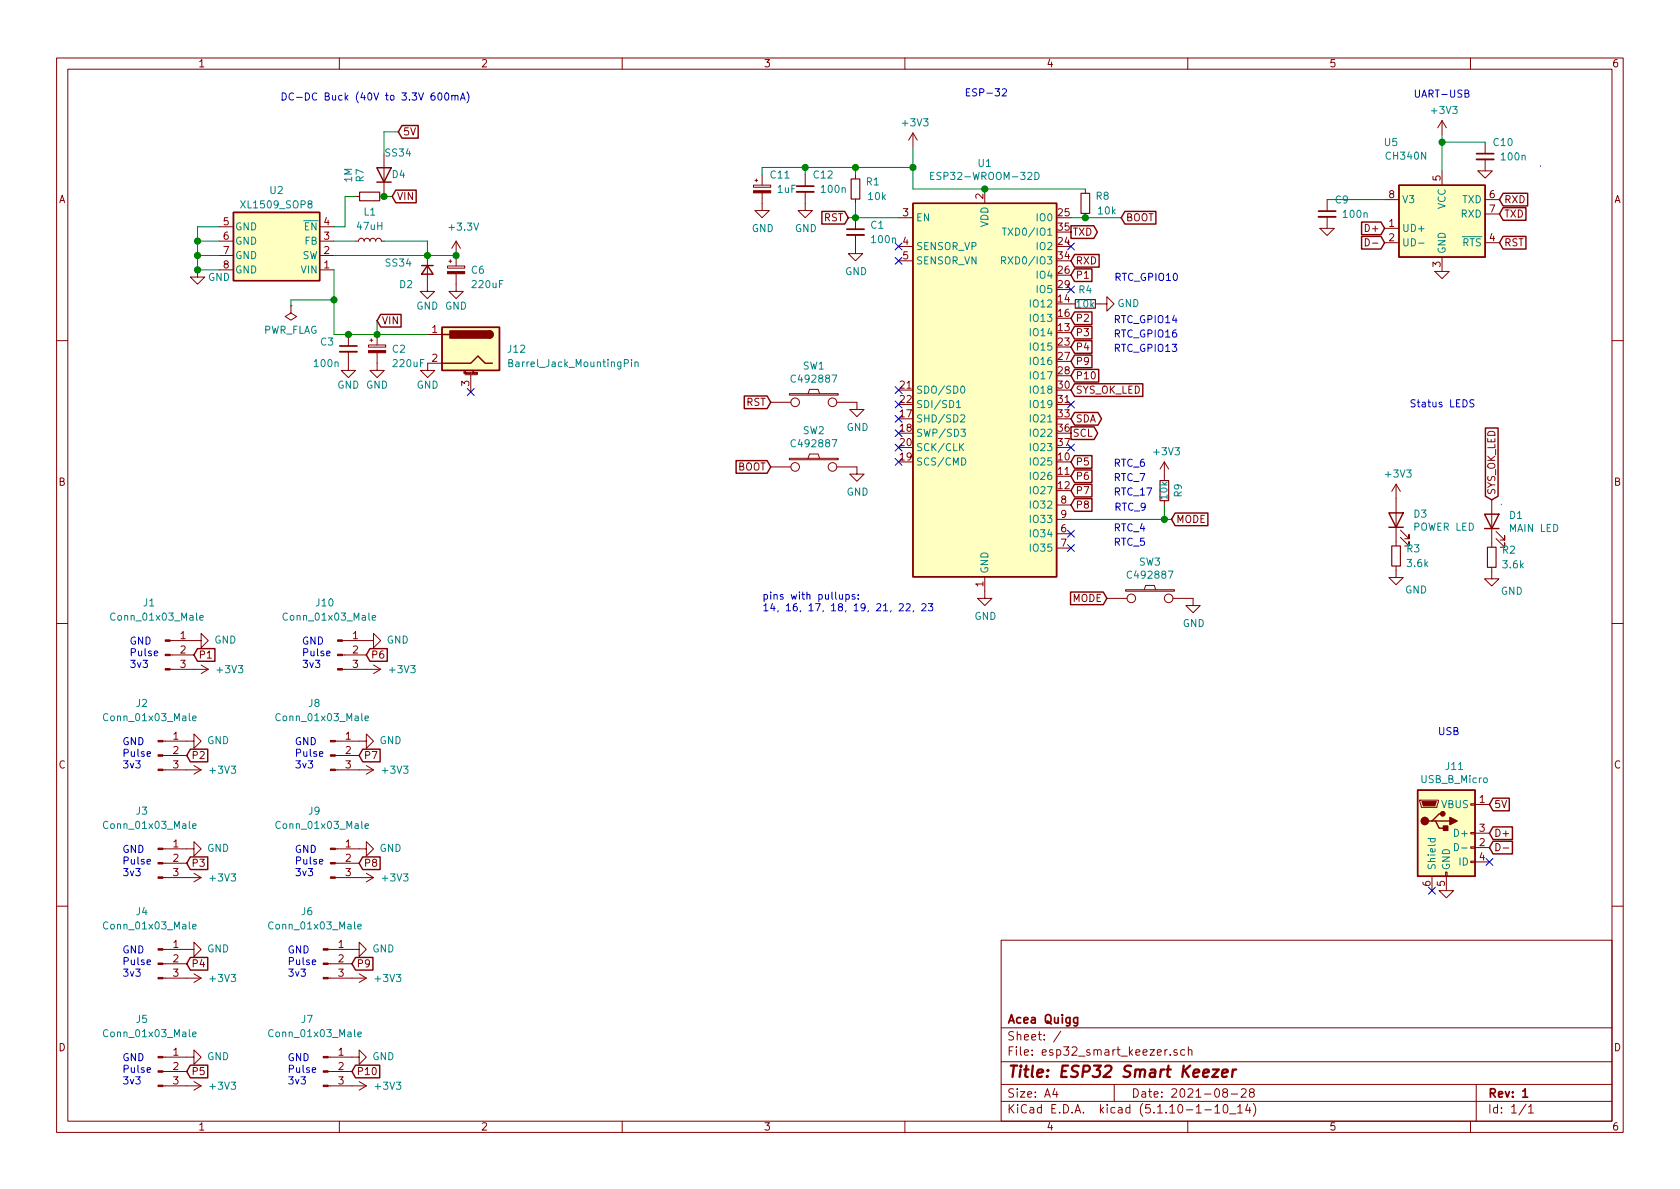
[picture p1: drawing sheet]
EESchema Schematic File Version 4
EELAYER 30 0
EELAYER END
$Descr A4 11693 8268
encoding utf-8
Sheet 1 1
Title "ESP32 Smart Keezer"
Date "2021-08-28"
Rev "1"
Comp "Acea Quigg"
Comment1 ""
Comment2 ""
Comment3 ""
Comment4 ""
$EndDescr
$Comp
L power:GND #PWR08
U 1 1
P 7655 2106
F 0 "#PWR08" H 7655 1856 50  0001 C CNN
F 1 "GND" V 7655 1906 50  0000 C CNN
F 2 "" H 7655 2106 50  0001 C CNN
F 3 "" H 7655 2106 50  0001 C CNN
	1    7655 2106
	0    -1   -1   0   
$EndComp
$Comp
L power:GND #PWR04
U 1 1
P 6855 4106
F 0 "#PWR04" H 6855 3856 50  0001 C CNN
F 1 "GND" H 6860 3933 50  0000 C CNN
F 2 "" H 6855 4106 50  0001 C CNN
F 3 "" H 6855 4106 50  0001 C CNN
	1    6855 4106
	1    0    0    -1  
$EndComp
$Comp
L power:+3V3 #PWR02
U 1 1
P 6355 1016
F 0 "#PWR02" H 6355 866 50  0001 C CNN
F 1 "+3V3" H 6370 1189 50  0000 C CNN
F 2 "" H 6355 1016 50  0001 C CNN
F 3 "" H 6355 1016 50  0001 C CNN
	1    6355 1016
	1    0    0    -1  
$EndComp
$Comp
L power:GND #PWR013
U 1 1
P 5965 3241
F 0 "#PWR013" H 5965 2991 50  0001 C CNN
F 1 "GND" H 5970 3068 50  0000 C CNN
F 2 "" H 5965 3241 50  0001 C CNN
F 3 "" H 5965 3241 50  0001 C CNN
	1    5965 3241
	1    0    0    -1  
$EndComp
Text GLabel 7455 1606 2    50   Output ~ 0
TXD
Text GLabel 7455 1806 2    50   Input ~ 0
RXD
Text GLabel 10438 1480 2    50   Input ~ 0
TXD
Text GLabel 10438 1380 2    50   Input ~ 0
RXD
$Comp
L Device:LED D1
U 1 1
P 10384 3620
F 0 "D1" V 10423 3503 50  0000 R CNN
F 1 "MAIN LED" V 10332 3503 50  0000 R CNN
F 2 "LED_SMD:LED_0603_1608Metric" H 10384 3620 50  0001 C CNN
F 3 "" H 10384 3620 50  0001 C CNN
F 4 "C2286" H 10384 3620 50  0001 C CNN "lcsc_part_number"
F 5 "https://jlcpcb.com/parts/componentSearch?secondSortUuid=ac4c3bf204dc486cb0c9c3fc16ef0c61&name=Light%20Emitting%20Diodes%20(LED)&firstSortUuid=f972da204e9147268b09e5e9b0c6292d" H 10384 3620 50  0001 C CNN "lcsc_url"
F 6 "0603" H 10384 3620 50  0001 C CNN "package"
	1    10384 3620
	0    -1   -1   0   
$EndComp
$Comp
L power:GND #PWR03
U 1 1
P 10384 3970
F 0 "#PWR03" H 10384 3720 50  0001 C CNN
F 1 "GND" H 10524 3836 50  0000 C CNN
F 2 "" H 10384 3970 50  0001 C CNN
F 3 "" H 10384 3970 50  0001 C CNN
	1    10384 3970
	1    0    0    -1  
$EndComp
Text GLabel 10384 3470 1    50   Input ~ 0
SYS_OK_LED
$Comp
L power:GND #PWR06
U 1 1
P 9718 3961
F 0 "#PWR06" H 9718 3711 50  0001 C CNN
F 1 "GND" H 9858 3827 50  0000 C CNN
F 2 "" H 9718 3961 50  0001 C CNN
F 3 "" H 9718 3961 50  0001 C CNN
	1    9718 3961
	1    0    0    -1  
$EndComp
Text Notes 9810 2836 0    50   ~ 0
Status LEDS\n
Text Notes 6713 671  0    50   ~ 0
ESP-32
Wire Notes Line
	10724 1149 10724 1145
Text GLabel 7455 2906 2    50   BiDi ~ 0
SDA
Text GLabel 7455 3006 2    50   Output ~ 0
SCL
$Comp
L power:GND #PWR012
U 1 1
P 5965 2791
F 0 "#PWR012" H 5965 2541 50  0001 C CNN
F 1 "GND" H 5970 2618 50  0000 C CNN
F 2 "" H 5965 2791 50  0001 C CNN
F 3 "" H 5965 2791 50  0001 C CNN
	1    5965 2791
	1    0    0    -1  
$EndComp
Text GLabel 5365 2791 0    50   Input ~ 0
RST
Text GLabel 7805 1506 2    50   Input ~ 0
BOOT
Text GLabel 5365 3241 0    50   Input ~ 0
BOOT
NoConn ~ 7455 1706
NoConn ~ 7455 2006
NoConn ~ 6255 2706
NoConn ~ 6255 2806
NoConn ~ 6255 2906
NoConn ~ 6255 3006
NoConn ~ 6255 3106
NoConn ~ 6255 3206
$Comp
L RF_Module:ESP32-WROOM-32D U1
U 1 1
P 6855 2706
F 0 "U1" H 6855 4287 50  0000 C CNN
F 1 "ESP32-WROOM-32D" H 6855 4196 50  0000 C CNN
F 2 "RF_Module:ESP32-WROOM-32" H 6855 1206 50  0001 C CNN
F 3 "https://www.espressif.com/sites/default/files/documentation/esp32-wroom-32d_esp32-wroom-32u_datasheet_en.pdf" H 6555 2756 50  0001 C CNN
F 4 "C473012" H 6855 2706 50  0001 C CNN "lcsc_part_number"
F 5 "https://lcsc.com/product-detail/RF-Transceiver-ICs_Espressif-Systems-ESP32-WROOM-32D_C473012.html" H 6855 2706 50  0001 C CNN "lcsc_url"
F 6 "1" H 6855 2706 50  0001 C CNN "lcsc_min_qty"
F 7 "ESP32-WROOM-32D" H 6855 2706 50  0001 C CNN "mfr_part_number"
F 8 "SMD-38" H 6855 2706 50  0001 C CNN "package"
	1    6855 2706
	1    0    0    -1  
$EndComp
Wire Wire Line
	6855 1306 6355 1306
$Comp
L Interface_USB:CH330N U5
U 1 1
P 10038 1480
F 0 "U5" H 9683 1980 50  0000 C CNN
F 1 "CH340N" H 9788 1885 50  0000 C CNN
F 2 "Package_SO:SOIC-8_3.9x4.9mm_P1.27mm" H 9888 2230 50  0001 C CNN
F 3 "" H 9938 1680 50  0001 C CNN
F 4 "C506813" H 10038 1480 50  0001 C CNN "lcsc_part_number"
F 5 "1" H 10038 1480 50  0001 C CNN "lcsc_min_qty"
F 6 "CH340N" H 10038 1480 50  0001 C CNN "mfr_part_number"
F 7 "SOP-8" H 10038 1480 50  0001 C CNN "package"
	1    10038 1480
	1    0    0    -1  
$EndComp
$Comp
L MAX17260:GND #PWR035
U 1 1
P 10038 1880
F 0 "#PWR035" H 10038 1880 30  0001 C CNN
F 1 "GND" H 10038 1810 30  0001 C CNN
F 2 "" H 10038 1880 60  0000 C CNN
F 3 "" H 10038 1880 60  0000 C CNN
	1    10038 1880
	1    0    0    -1  
$EndComp
$Comp
L MAX17260:GND #PWR033
U 1 1
P 9238 1580
F 0 "#PWR033" H 9238 1580 30  0001 C CNN
F 1 "GND" H 9238 1510 30  0001 C CNN
F 2 "" H 9238 1580 60  0000 C CNN
F 3 "" H 9238 1580 60  0000 C CNN
	1    9238 1580
	1    0    0    -1  
$EndComp
Text GLabel 9638 1580 0    50   Input ~ 0
D+
Text GLabel 9638 1680 0    50   Input ~ 0
D-
$Comp
L MAX17260:GND #PWR038
U 1 1
P 10338 1180
F 0 "#PWR038" H 10338 1180 30  0001 C CNN
F 1 "GND" H 10338 1110 30  0001 C CNN
F 2 "" H 10338 1180 60  0000 C CNN
F 3 "" H 10338 1180 60  0000 C CNN
	1    10338 1180
	1    0    0    -1  
$EndComp
Wire Wire Line
	9238 1380 9638 1380
$Comp
L power:+3V3 #PWR039
U 1 1
P 10038 930
F 0 "#PWR039" H 10038 780 50  0001 C CNN
F 1 "+3V3" H 10053 1103 50  0000 C CNN
F 2 "" H 10038 930 50  0001 C CNN
F 3 "" H 10038 930 50  0001 C CNN
	1    10038 930 
	1    0    0    -1  
$EndComp
Wire Wire Line
	10038 1180 10038 980 
$Comp
L MAX17260:GND #PWR026
U 1 1
P 10068 6191
F 0 "#PWR026" H 10068 6191 30  0001 C CNN
F 1 "GND" H 10068 6121 30  0001 C CNN
F 2 "" H 10068 6191 60  0000 C CNN
F 3 "" H 10068 6191 60  0000 C CNN
	1    10068 6191
	1    0    0    -1  
$EndComp
Text GLabel 10368 5791 2    50   Input ~ 0
D+
Text GLabel 10368 5891 2    50   Input ~ 0
D-
Text GLabel 10368 5591 2    50   Input ~ 0
5V
NoConn ~ 10368 5991
NoConn ~ 9968 6191
$Comp
L Connector:USB_B_Micro J11
U 1 1
P 10068 5791
F 0 "J11" H 10125 6258 50  0000 C CNN
F 1 "USB_B_Micro" H 10125 6167 50  0000 C CNN
F 2 "Acea:USB_Micro_SHOU-HAN-MicroXNJ_C404969_Horizontal" H 10218 5741 50  0001 C CNN
F 3 "" H 10218 5741 50  0001 C CNN
F 4 "C404969" H 10068 5791 50  0001 C CNN "lcsc_part_number"
F 5 "https://lcsc.com/product-detail/USB-Connectors_SHOU-HAN-MicroXNJ_C404969.html/?href=jlc-SMT" H 10068 5791 50  0001 C CNN "lcsc_url"
F 6 "micro_usb" H 10068 5791 50  0001 C CNN "package"
	1    10068 5791
	1    0    0    -1  
$EndComp
Text Notes 10007 5118 0    50   ~ 0
USB
Text Notes 9838 680  0    50   ~ 0
UART-USB
NoConn ~ 6255 1706
NoConn ~ 6255 1806
NoConn ~ 7455 2806
NoConn ~ 7455 3106
Text GLabel 7455 3406 2    50   Input ~ 0
P7
Text GLabel 7455 2306 2    50   Input ~ 0
P3
Text GLabel 7455 3206 2    50   Input ~ 0
P5
Text GLabel 7455 3506 2    50   Input ~ 0
P8
Text GLabel 7455 3306 2    50   Input ~ 0
P6
Text GLabel 2773 908  2    50   Input ~ 0
5V
$Comp
L MAX17260:TACT-SWITCH SW1
U 1 1
P 5665 2791
F 0 "SW1" H 5665 3046 50  0000 C CNN
F 1 "C492887" H 5665 2955 50  0000 C CNN
F 2 "Acea:TS4550TP" H 5665 3068 60  0001 C CNN
F 3 "" H 5665 2962 60  0001 C CNN
F 4 "C492887" H 5665 2791 50  0001 C CNN "lcsc_part_number"
F 5 "TS-1091S-A5B3-C1D2" H 5665 2791 50  0001 C CNN "mfr_part_number"
F 6 "4.5mm,4.5mm SMD" H 5665 2791 50  0001 C CNN "package"
	1    5665 2791
	1    0    0    -1  
$EndComp
$Comp
L power:GND #PWR0101
U 1 1
P 8305 4156
F 0 "#PWR0101" H 8305 3906 50  0001 C CNN
F 1 "GND" H 8310 3983 50  0000 C CNN
F 2 "" H 8305 4156 50  0001 C CNN
F 3 "" H 8305 4156 50  0001 C CNN
	1    8305 4156
	1    0    0    -1  
$EndComp
Text GLabel 7705 4156 0    50   Input ~ 0
MODE
Text GLabel 8155 3606 2    50   Input ~ 0
MODE
Wire Wire Line
	5605 1156 5605 1206
$Comp
L power:GND #PWR037
U 1 1
P 5605 1406
F 0 "#PWR037" H 5605 1156 50  0001 C CNN
F 1 "GND" H 5610 1233 50  0000 C CNN
F 2 "" H 5605 1406 50  0001 C CNN
F 3 "" H 5605 1406 50  0001 C CNN
	1    5605 1406
	1    0    0    -1  
$EndComp
Wire Wire Line
	5305 1156 5305 1206
$Comp
L power:GND #PWR036
U 1 1
P 5305 1406
F 0 "#PWR036" H 5305 1156 50  0001 C CNN
F 1 "GND" H 5310 1233 50  0000 C CNN
F 2 "" H 5305 1406 50  0001 C CNN
F 3 "" H 5305 1406 50  0001 C CNN
	1    5305 1406
	1    0    0    -1  
$EndComp
Wire Wire Line
	6855 1306 7555 1306
Connection ~ 6855 1306
Wire Wire Line
	8155 3606 8105 3606
Wire Wire Line
	8105 3606 8105 3506
$Comp
L power:+3V3 #PWR042
U 1 1
P 8105 3306
F 0 "#PWR042" H 8105 3156 50  0001 C CNN
F 1 "+3V3" H 8120 3479 50  0000 C CNN
F 2 "" H 8105 3306 50  0001 C CNN
F 3 "" H 8105 3306 50  0001 C CNN
	1    8105 3306
	1    0    0    -1  
$EndComp
Wire Wire Line
	8105 3606 7455 3606
Connection ~ 8105 3606
Wire Notes Line
	10452 3501 10450 3501
Text Notes 5305 4256 0    50   ~ 0
pins with pullups:\n14, 16, 17, 18, 19, 21, 22, 23
Text Notes 7755 1956 0    50   ~ 0
RTC_GPIO10
Text Notes 7750 2350 0    50   ~ 0
RTC_GPIO16
Text Notes 7750 3250 0    50   ~ 0
RTC_6
Text Notes 7755 3556 0    50   ~ 0
RTC_9
Text GLabel 7455 2406 2    50   Input ~ 0
P4
Text Notes 7750 2450 0    50   ~ 0
RTC_GPIO13
Text GLabel 7455 2206 2    50   Input ~ 0
P2
Text GLabel 7455 1906 2    50   Input ~ 0
P1
Text Notes 7750 3350 0    50   ~ 0
RTC_7
Text Notes 7750 3450 0    50   ~ 0
RTC_17
Wire Wire Line
	6355 1306 6355 1156
Wire Wire Line
	6355 1156 5955 1156
Text GLabel 5905 1506 0    50   Input ~ 0
RST
Wire Wire Line
	5955 1156 5955 1206
Connection ~ 5955 1506
Wire Wire Line
	5955 1506 5955 1406
$Comp
L power:GND #PWR01
U 1 1
P 5955 1706
F 0 "#PWR01" H 5955 1456 50  0001 C CNN
F 1 "GND" H 5960 1533 50  0000 C CNN
F 2 "" H 5955 1706 50  0001 C CNN
F 3 "" H 5955 1706 50  0001 C CNN
	1    5955 1706
	1    0    0    -1  
$EndComp
Wire Wire Line
	5955 1156 5605 1156
Connection ~ 5955 1156
Wire Wire Line
	5605 1156 5305 1156
Connection ~ 5605 1156
Connection ~ 6355 1156
Wire Wire Line
	5955 1506 6255 1506
Wire Wire Line
	5955 1506 5905 1506
Wire Wire Line
	10338 980  10038 980 
Connection ~ 10038 980 
Wire Wire Line
	10038 980  10038 930 
$Comp
L Device:LED D3
U 1 1
P 9718 3611
F 0 "D3" V 9757 3494 50  0000 R CNN
F 1 "POWER LED" V 9666 3494 50  0000 R CNN
F 2 "LED_SMD:LED_0603_1608Metric" H 9718 3611 50  0001 C CNN
F 3 "" H 9718 3611 50  0001 C CNN
F 4 "C2286" H 9718 3611 50  0001 C CNN "lcsc_part_number"
F 5 "https://jlcpcb.com/parts/componentSearch?secondSortUuid=ac4c3bf204dc486cb0c9c3fc16ef0c61&name=Light%20Emitting%20Diodes%20(LED)&firstSortUuid=f972da204e9147268b09e5e9b0c6292d" H 9718 3611 50  0001 C CNN "lcsc_url"
F 6 "0603" H 9718 3611 50  0001 C CNN "package"
	1    9718 3611
	0    -1   -1   0   
$EndComp
$Comp
L Device:R_Small R2
U 1 1
P 10384 3870
F 0 "R2" H 10504 3922 50  0000 C CNN
F 1 "3.6k" H 10534 3820 50  0000 C CNN
F 2 "Resistor_SMD:R_0603_1608Metric" H 10384 3870 50  0001 C CNN
F 3 "" H 10384 3870 50  0001 C CNN
F 4 "C22980" H 10384 3870 50  0001 C CNN "lcsc_part_number"
F 5 "https://lcsc.com/product-detail/Chip-Resistor-Surface-Mount_Uniroyal-Elec-0603WAF3601T5E_C22980.html/?href=jlc-SMT" H 10384 3870 50  0001 C CNN "lcsc_url"
F 6 "0603" H 10384 3870 50  0001 C CNN "package"
	1    10384 3870
	1    0    0    -1  
$EndComp
$Comp
L Device:R_Small R3
U 1 1
P 9718 3861
F 0 "R3" H 9838 3913 50  0000 C CNN
F 1 "3.6k" H 9868 3811 50  0000 C CNN
F 2 "Resistor_SMD:R_0603_1608Metric" H 9718 3861 50  0001 C CNN
F 3 "" H 9718 3861 50  0001 C CNN
F 4 "C22980" H 9718 3861 50  0001 C CNN "lcsc_part_number"
F 5 "https://lcsc.com/product-detail/Chip-Resistor-Surface-Mount_Uniroyal-Elec-0603WAF3601T5E_C22980.html/?href=jlc-SMT" H 9718 3861 50  0001 C CNN "lcsc_url"
F 6 "0603" H 9718 3861 50  0001 C CNN "package"
	1    9718 3861
	1    0    0    -1  
$EndComp
$Comp
L Device:CP_Small C11
U 1 1
P 5305 1306
F 0 "C11" H 5355 1406 50  0000 L CNN
F 1 "1uF" H 5405 1306 50  0000 L CNN
F 2 "Capacitor_Tantalum_SMD:CP_EIA-3528-21_Kemet-B" H 5305 1306 50  0001 C CNN
F 3 "https://datasheet.lcsc.com/szlcsc/Honor-Elec-RVT1V220M0505_C23289.pdf" H 5305 1306 50  0001 C CNN
F 4 "C169224" H 5305 1306 50  0001 C CNN "lcsc_part_number"
F 5 "CASE-B_3528" H 5305 1306 50  0001 C CNN "package"
	1    5305 1306
	1    0    0    -1  
$EndComp
$Comp
L Device:C_Small C12
U 1 1
P 5605 1306
F 0 "C12" H 5655 1406 50  0000 L CNN
F 1 "100n" H 5705 1306 50  0000 L CNN
F 2 "Capacitor_SMD:C_0603_1608Metric" H 5605 1306 50  0001 C CNN
F 3 "" H 5605 1306 50  0001 C CNN
F 4 "C14663" H 5605 1306 50  0001 C CNN "lcsc_part_number"
F 5 "https://lcsc.com/product-detail/Multilayer-Ceramic-Capacitors-MLCC-SMD-SMT_100nF-104-10-50V_C14663.html/?href=jlc-SMT" H 5605 1306 50  0001 C CNN "lcsc_url"
F 6 "0603" H 5605 1306 50  0001 C CNN "package"
	1    5605 1306
	1    0    0    -1  
$EndComp
$Comp
L Device:R_Small R1
U 1 1
P 5955 1306
F 0 "R1" H 6075 1358 50  0000 C CNN
F 1 "10k" H 6105 1256 50  0000 C CNN
F 2 "Resistor_SMD:R_0603_1608Metric" H 5955 1306 50  0001 C CNN
F 3 "" H 5955 1306 50  0001 C CNN
F 4 "C25804" H 5955 1306 50  0001 C CNN "lcsc_part_number"
F 5 "0603" H 5955 1306 50  0001 C CNN "package"
	1    5955 1306
	1    0    0    -1  
$EndComp
$Comp
L Device:C_Small C1
U 1 1
P 5955 1606
F 0 "C1" H 6055 1656 50  0000 L CNN
F 1 "100n" H 6055 1556 50  0000 L CNN
F 2 "Capacitor_SMD:C_0603_1608Metric" H 5955 1606 50  0001 C CNN
F 3 "" H 5955 1606 50  0001 C CNN
F 4 "C14663" H 5955 1606 50  0001 C CNN "lcsc_part_number"
F 5 "https://lcsc.com/product-detail/Multilayer-Ceramic-Capacitors-MLCC-SMD-SMT_100nF-104-10-50V_C14663.html/?href=jlc-SMT" H 5955 1606 50  0001 C CNN "lcsc_url"
F 6 "0603" H 5955 1606 50  0001 C CNN "package"
	1    5955 1606
	1    0    0    -1  
$EndComp
$Comp
L Device:R_Small R8
U 1 1
P 7555 1406
F 0 "R8" H 7675 1458 50  0000 C CNN
F 1 "10k" H 7705 1356 50  0000 C CNN
F 2 "Resistor_SMD:R_0603_1608Metric" H 7555 1406 50  0001 C CNN
F 3 "" H 7555 1406 50  0001 C CNN
F 4 "C25804" H 7555 1406 50  0001 C CNN "lcsc_part_number"
F 5 "0603" H 7555 1406 50  0001 C CNN "package"
	1    7555 1406
	1    0    0    -1  
$EndComp
Wire Wire Line
	7455 1506 7555 1506
Connection ~ 7555 1506
Wire Wire Line
	7555 1506 7805 1506
$Comp
L Device:R_Small R4
U 1 1
P 7555 2106
F 0 "R4" V 7455 2106 50  0000 C CNN
F 1 "10k" V 7555 2106 50  0000 C CNN
F 2 "Resistor_SMD:R_0603_1608Metric" H 7555 2106 50  0001 C CNN
F 3 "" H 7555 2106 50  0001 C CNN
F 4 "C25804" H 7555 2106 50  0001 C CNN "lcsc_part_number"
F 5 "0603" H 7555 2106 50  0001 C CNN "package"
	1    7555 2106
	0    1    1    0   
$EndComp
$Comp
L Device:R_Small R9
U 1 1
P 8105 3406
F 0 "R9" V 8005 3406 50  0000 C CNN
F 1 "10k" V 8105 3406 50  0000 C CNN
F 2 "Resistor_SMD:R_0603_1608Metric" H 8105 3406 50  0001 C CNN
F 3 "" H 8105 3406 50  0001 C CNN
F 4 "C25804" H 8105 3406 50  0001 C CNN "lcsc_part_number"
F 5 "0603" H 8105 3406 50  0001 C CNN "package"
	1    8105 3406
	-1   0    0    1   
$EndComp
$Comp
L Device:C_Small C10
U 1 1
P 10338 1080
F 0 "C10" H 10388 1180 50  0000 L CNN
F 1 "100n" H 10438 1080 50  0000 L CNN
F 2 "Capacitor_SMD:C_0603_1608Metric" H 10338 1080 50  0001 C CNN
F 3 "" H 10338 1080 50  0001 C CNN
F 4 "C14663" H 10338 1080 50  0001 C CNN "lcsc_part_number"
F 5 "https://lcsc.com/product-detail/Multilayer-Ceramic-Capacitors-MLCC-SMD-SMT_100nF-104-10-50V_C14663.html/?href=jlc-SMT" H 10338 1080 50  0001 C CNN "lcsc_url"
F 6 "0603" H 10338 1080 50  0001 C CNN "package"
	1    10338 1080
	1    0    0    -1  
$EndComp
$Comp
L Device:C_Small C9
U 1 1
P 9238 1480
F 0 "C9" H 9288 1580 50  0000 L CNN
F 1 "100n" H 9338 1480 50  0000 L CNN
F 2 "Capacitor_SMD:C_0603_1608Metric" H 9238 1480 50  0001 C CNN
F 3 "" H 9238 1480 50  0001 C CNN
F 4 "C14663" H 9238 1480 50  0001 C CNN "lcsc_part_number"
F 5 "https://lcsc.com/product-detail/Multilayer-Ceramic-Capacitors-MLCC-SMD-SMT_100nF-104-10-50V_C14663.html/?href=jlc-SMT" H 9238 1480 50  0001 C CNN "lcsc_url"
F 6 "0603" H 9238 1480 50  0001 C CNN "package"
	1    9238 1480
	1    0    0    -1  
$EndComp
$Comp
L MAX17260:TACT-SWITCH SW2
U 1 1
P 5665 3241
F 0 "SW2" H 5665 3496 50  0000 C CNN
F 1 "C492887" H 5665 3405 50  0000 C CNN
F 2 "Acea:TS4550TP" H 5665 3518 60  0001 C CNN
F 3 "" H 5665 3412 60  0001 C CNN
F 4 "C492887" H 5665 3241 50  0001 C CNN "lcsc_part_number"
F 5 "TS-1091S-A5B3-C1D2" H 5665 3241 50  0001 C CNN "mfr_part_number"
F 6 "4.5mm,4.5mm SMD" H 5665 3241 50  0001 C CNN "package"
	1    5665 3241
	1    0    0    -1  
$EndComp
$Comp
L MAX17260:TACT-SWITCH SW3
U 1 1
P 8005 4156
F 0 "SW3" H 8005 4411 50  0000 C CNN
F 1 "C492887" H 8005 4320 50  0000 C CNN
F 2 "Acea:TS4550TP" H 8005 4433 60  0001 C CNN
F 3 "" H 8005 4327 60  0001 C CNN
F 4 "C492887" H 8005 4156 50  0001 C CNN "lcsc_part_number"
F 5 "TS-1091S-A5B3-C1D2" H 8005 4156 50  0001 C CNN "mfr_part_number"
F 6 "4.5mm,4.5mm SMD" H 8005 4156 50  0001 C CNN "package"
	1    8005 4156
	1    0    0    -1  
$EndComp
Wire Wire Line
	6355 1156 6355 1016
$Comp
L Connector:Conn_01x03_Male J1
U 1 1
P 1150 4550
F 0 "J1" H 992 4915 50  0000 L CNN
F 1 "Conn_01x03_Male" H 758 4816 50  0000 L CNN
F 2 "Connector_PinHeader_2.54mm:PinHeader_1x03_P2.54mm_Vertical_SMD_Pin1Left" H 1150 4550 50  0001 C CNN
F 3 "https://datasheet.lcsc.com/szlcsc/2009091935_XKB-Connectivity-X6511WVS-03H-C60D48-R1_C780061.pdf" H 1150 4550 50  0001 C CNN
F 4 "C780061" H 1150 4550 50  0001 C CNN "lcsc_part_number"
F 5 "https://lcsc.com/product-detail/Pin-Header-Female-Header_XKB-Connectivity-X6511WVS-03H-C60D48-R1_C780061.html" H 1150 4550 50  0001 C CNN "lcsc_url"
F 6 "5" H 1150 4550 50  0001 C CNN "lcsc_min_qty"
F 7 "X6511WVS-03H-C60D48-R1" H 1150 4550 50  0001 C CNN "mfr_part_number"
F 8 "SMD,P=2.5mm" H 1150 4550 50  0001 C CNN "package"
	1    1150 4550
	1    0    0    -1  
$EndComp
Text Notes 900  4650 0    50   ~ 0
GND\nPulse\n3v3
$Comp
L power:GND #PWR09
U 1 1
P 1350 4450
F 0 "#PWR09" H 1350 4200 50  0001 C CNN
F 1 "GND" V 1351 4231 50  0000 C CNN
F 2 "" H 1350 4450 50  0001 C CNN
F 3 "" H 1350 4450 50  0001 C CNN
	1    1350 4450
	0    -1   -1   0   
$EndComp
$Comp
L power:+3V3 #PWR014
U 1 1
P 1350 4650
F 0 "#PWR014" H 1350 4500 50  0001 C CNN
F 1 "+3V3" V 1350 4900 50  0000 C CNN
F 2 "" H 1350 4650 50  0001 C CNN
F 3 "" H 1350 4650 50  0001 C CNN
	1    1350 4650
	0    1    1    0   
$EndComp
Text GLabel 1350 4550 2    50   Input ~ 0
P1
$Comp
L power:+3V3 #PWR040
U 1 1
P 9718 3461
F 0 "#PWR040" H 9718 3311 50  0001 C CNN
F 1 "+3V3" H 9733 3634 50  0000 C CNN
F 2 "" H 9718 3461 50  0001 C CNN
F 3 "" H 9718 3461 50  0001 C CNN
	1    9718 3461
	1    0    0    -1  
$EndComp
$Comp
L Connector:Conn_01x03_Male J4
U 1 1
P 1100 6700
F 0 "J4" H 942 7065 50  0000 L CNN
F 1 "Conn_01x03_Male" H 708 6966 50  0000 L CNN
F 2 "Connector_PinHeader_2.54mm:PinHeader_1x03_P2.54mm_Vertical_SMD_Pin1Left" H 1100 6700 50  0001 C CNN
F 3 "https://datasheet.lcsc.com/szlcsc/2009091935_XKB-Connectivity-X6511WVS-03H-C60D48-R1_C780061.pdf" H 1100 6700 50  0001 C CNN
F 4 "C780061" H 1100 6700 50  0001 C CNN "lcsc_part_number"
F 5 "https://lcsc.com/product-detail/Pin-Header-Female-Header_XKB-Connectivity-X6511WVS-03H-C60D48-R1_C780061.html" H 1100 6700 50  0001 C CNN "lcsc_url"
F 6 "5" H 1100 6700 50  0001 C CNN "lcsc_min_qty"
F 7 "X6511WVS-03H-C60D48-R1" H 1100 6700 50  0001 C CNN "mfr_part_number"
F 8 "SMD,P=2.5mm" H 1100 6700 50  0001 C CNN "package"
	1    1100 6700
	1    0    0    -1  
$EndComp
Text Notes 850  6800 0    50   ~ 0
GND\nPulse\n3v3
$Comp
L power:GND #PWR019
U 1 1
P 1300 6600
F 0 "#PWR019" H 1300 6350 50  0001 C CNN
F 1 "GND" V 1301 6381 50  0000 C CNN
F 2 "" H 1300 6600 50  0001 C CNN
F 3 "" H 1300 6600 50  0001 C CNN
	1    1300 6600
	0    -1   -1   0   
$EndComp
$Comp
L power:+3V3 #PWR020
U 1 1
P 1300 6800
F 0 "#PWR020" H 1300 6650 50  0001 C CNN
F 1 "+3V3" V 1300 7050 50  0000 C CNN
F 2 "" H 1300 6800 50  0001 C CNN
F 3 "" H 1300 6800 50  0001 C CNN
	1    1300 6800
	0    1    1    0   
$EndComp
Text GLabel 1300 6700 2    50   Input ~ 0
P4
$Comp
L Connector:Conn_01x03_Male J5
U 1 1
P 1100 7450
F 0 "J5" H 942 7815 50  0000 L CNN
F 1 "Conn_01x03_Male" H 708 7716 50  0000 L CNN
F 2 "Connector_PinHeader_2.54mm:PinHeader_1x03_P2.54mm_Vertical_SMD_Pin1Left" H 1100 7450 50  0001 C CNN
F 3 "https://datasheet.lcsc.com/szlcsc/2009091935_XKB-Connectivity-X6511WVS-03H-C60D48-R1_C780061.pdf" H 1100 7450 50  0001 C CNN
F 4 "C780061" H 1100 7450 50  0001 C CNN "lcsc_part_number"
F 5 "https://lcsc.com/product-detail/Pin-Header-Female-Header_XKB-Connectivity-X6511WVS-03H-C60D48-R1_C780061.html" H 1100 7450 50  0001 C CNN "lcsc_url"
F 6 "5" H 1100 7450 50  0001 C CNN "lcsc_min_qty"
F 7 "X6511WVS-03H-C60D48-R1" H 1100 7450 50  0001 C CNN "mfr_part_number"
F 8 "SMD,P=2.5mm" H 1100 7450 50  0001 C CNN "package"
	1    1100 7450
	1    0    0    -1  
$EndComp
Text Notes 850  7550 0    50   ~ 0
GND\nPulse\n3v3
$Comp
L power:GND #PWR021
U 1 1
P 1300 7350
F 0 "#PWR021" H 1300 7100 50  0001 C CNN
F 1 "GND" V 1301 7131 50  0000 C CNN
F 2 "" H 1300 7350 50  0001 C CNN
F 3 "" H 1300 7350 50  0001 C CNN
	1    1300 7350
	0    -1   -1   0   
$EndComp
$Comp
L power:+3V3 #PWR022
U 1 1
P 1300 7550
F 0 "#PWR022" H 1300 7400 50  0001 C CNN
F 1 "+3V3" V 1300 7800 50  0000 C CNN
F 2 "" H 1300 7550 50  0001 C CNN
F 3 "" H 1300 7550 50  0001 C CNN
	1    1300 7550
	0    1    1    0   
$EndComp
Text GLabel 1300 7450 2    50   Input ~ 0
P5
$Comp
L Connector:Conn_01x03_Male J2
U 1 1
P 1100 5250
F 0 "J2" H 942 5615 50  0000 L CNN
F 1 "Conn_01x03_Male" H 708 5516 50  0000 L CNN
F 2 "Connector_PinHeader_2.54mm:PinHeader_1x03_P2.54mm_Vertical_SMD_Pin1Left" H 1100 5250 50  0001 C CNN
F 3 "https://datasheet.lcsc.com/szlcsc/2009091935_XKB-Connectivity-X6511WVS-03H-C60D48-R1_C780061.pdf" H 1100 5250 50  0001 C CNN
F 4 "C780061" H 1100 5250 50  0001 C CNN "lcsc_part_number"
F 5 "https://lcsc.com/product-detail/Pin-Header-Female-Header_XKB-Connectivity-X6511WVS-03H-C60D48-R1_C780061.html" H 1100 5250 50  0001 C CNN "lcsc_url"
F 6 "5" H 1100 5250 50  0001 C CNN "lcsc_min_qty"
F 7 "X6511WVS-03H-C60D48-R1" H 1100 5250 50  0001 C CNN "mfr_part_number"
F 8 "SMD,P=2.5mm" H 1100 5250 50  0001 C CNN "package"
	1    1100 5250
	1    0    0    -1  
$EndComp
Text Notes 850  5350 0    50   ~ 0
GND\nPulse\n3v3
$Comp
L power:GND #PWR015
U 1 1
P 1300 5150
F 0 "#PWR015" H 1300 4900 50  0001 C CNN
F 1 "GND" V 1301 4931 50  0000 C CNN
F 2 "" H 1300 5150 50  0001 C CNN
F 3 "" H 1300 5150 50  0001 C CNN
	1    1300 5150
	0    -1   -1   0   
$EndComp
$Comp
L power:+3V3 #PWR016
U 1 1
P 1300 5350
F 0 "#PWR016" H 1300 5200 50  0001 C CNN
F 1 "+3V3" V 1300 5600 50  0000 C CNN
F 2 "" H 1300 5350 50  0001 C CNN
F 3 "" H 1300 5350 50  0001 C CNN
	1    1300 5350
	0    1    1    0   
$EndComp
Text GLabel 1300 5250 2    50   Input ~ 0
P2
$Comp
L Connector:Conn_01x03_Male J3
U 1 1
P 1100 6000
F 0 "J3" H 942 6365 50  0000 L CNN
F 1 "Conn_01x03_Male" H 708 6266 50  0000 L CNN
F 2 "Connector_PinHeader_2.54mm:PinHeader_1x03_P2.54mm_Vertical_SMD_Pin1Left" H 1100 6000 50  0001 C CNN
F 3 "https://datasheet.lcsc.com/szlcsc/2009091935_XKB-Connectivity-X6511WVS-03H-C60D48-R1_C780061.pdf" H 1100 6000 50  0001 C CNN
F 4 "C780061" H 1100 6000 50  0001 C CNN "lcsc_part_number"
F 5 "https://lcsc.com/product-detail/Pin-Header-Female-Header_XKB-Connectivity-X6511WVS-03H-C60D48-R1_C780061.html" H 1100 6000 50  0001 C CNN "lcsc_url"
F 6 "5" H 1100 6000 50  0001 C CNN "lcsc_min_qty"
F 7 "X6511WVS-03H-C60D48-R1" H 1100 6000 50  0001 C CNN "mfr_part_number"
F 8 "SMD,P=2.5mm" H 1100 6000 50  0001 C CNN "package"
	1    1100 6000
	1    0    0    -1  
$EndComp
Text Notes 850  6100 0    50   ~ 0
GND\nPulse\n3v3
$Comp
L power:GND #PWR017
U 1 1
P 1300 5900
F 0 "#PWR017" H 1300 5650 50  0001 C CNN
F 1 "GND" V 1301 5681 50  0000 C CNN
F 2 "" H 1300 5900 50  0001 C CNN
F 3 "" H 1300 5900 50  0001 C CNN
	1    1300 5900
	0    -1   -1   0   
$EndComp
$Comp
L power:+3V3 #PWR018
U 1 1
P 1300 6100
F 0 "#PWR018" H 1300 5950 50  0001 C CNN
F 1 "+3V3" V 1300 6350 50  0000 C CNN
F 2 "" H 1300 6100 50  0001 C CNN
F 3 "" H 1300 6100 50  0001 C CNN
	1    1300 6100
	0    1    1    0   
$EndComp
Text GLabel 1300 6000 2    50   Input ~ 0
P3
$Comp
L Connector:Conn_01x03_Male J10
U 1 1
P 2350 4550
F 0 "J10" H 2192 4915 50  0000 L CNN
F 1 "Conn_01x03_Male" H 1958 4816 50  0000 L CNN
F 2 "Connector_PinHeader_2.54mm:PinHeader_1x03_P2.54mm_Vertical_SMD_Pin1Left" H 2350 4550 50  0001 C CNN
F 3 "https://datasheet.lcsc.com/szlcsc/2009091935_XKB-Connectivity-X6511WVS-03H-C60D48-R1_C780061.pdf" H 2350 4550 50  0001 C CNN
F 4 "C780061" H 2350 4550 50  0001 C CNN "lcsc_part_number"
F 5 "https://lcsc.com/product-detail/Pin-Header-Female-Header_XKB-Connectivity-X6511WVS-03H-C60D48-R1_C780061.html" H 2350 4550 50  0001 C CNN "lcsc_url"
F 6 "5" H 2350 4550 50  0001 C CNN "lcsc_min_qty"
F 7 "X6511WVS-03H-C60D48-R1" H 2350 4550 50  0001 C CNN "mfr_part_number"
F 8 "SMD,P=2.5mm" H 2350 4550 50  0001 C CNN "package"
	1    2350 4550
	1    0    0    -1  
$EndComp
Text Notes 2100 4650 0    50   ~ 0
GND\nPulse\n3v3
$Comp
L power:GND #PWR032
U 1 1
P 2550 4450
F 0 "#PWR032" H 2550 4200 50  0001 C CNN
F 1 "GND" V 2551 4231 50  0000 C CNN
F 2 "" H 2550 4450 50  0001 C CNN
F 3 "" H 2550 4450 50  0001 C CNN
	1    2550 4450
	0    -1   -1   0   
$EndComp
$Comp
L power:+3V3 #PWR034
U 1 1
P 2550 4650
F 0 "#PWR034" H 2550 4500 50  0001 C CNN
F 1 "+3V3" V 2550 4900 50  0000 C CNN
F 2 "" H 2550 4650 50  0001 C CNN
F 3 "" H 2550 4650 50  0001 C CNN
	1    2550 4650
	0    1    1    0   
$EndComp
Text GLabel 2550 4550 2    50   Input ~ 0
P6
$Comp
L Connector:Conn_01x03_Male J8
U 1 1
P 2300 5250
F 0 "J8" H 2142 5615 50  0000 L CNN
F 1 "Conn_01x03_Male" H 1908 5516 50  0000 L CNN
F 2 "Connector_PinHeader_2.54mm:PinHeader_1x03_P2.54mm_Vertical_SMD_Pin1Left" H 2300 5250 50  0001 C CNN
F 3 "https://datasheet.lcsc.com/szlcsc/2009091935_XKB-Connectivity-X6511WVS-03H-C60D48-R1_C780061.pdf" H 2300 5250 50  0001 C CNN
F 4 "C780061" H 2300 5250 50  0001 C CNN "lcsc_part_number"
F 5 "https://lcsc.com/product-detail/Pin-Header-Female-Header_XKB-Connectivity-X6511WVS-03H-C60D48-R1_C780061.html" H 2300 5250 50  0001 C CNN "lcsc_url"
F 6 "5" H 2300 5250 50  0001 C CNN "lcsc_min_qty"
F 7 "X6511WVS-03H-C60D48-R1" H 2300 5250 50  0001 C CNN "mfr_part_number"
F 8 "SMD,P=2.5mm" H 2300 5250 50  0001 C CNN "package"
	1    2300 5250
	1    0    0    -1  
$EndComp
Text Notes 2050 5350 0    50   ~ 0
GND\nPulse\n3v3
$Comp
L power:GND #PWR028
U 1 1
P 2500 5150
F 0 "#PWR028" H 2500 4900 50  0001 C CNN
F 1 "GND" V 2501 4931 50  0000 C CNN
F 2 "" H 2500 5150 50  0001 C CNN
F 3 "" H 2500 5150 50  0001 C CNN
	1    2500 5150
	0    -1   -1   0   
$EndComp
$Comp
L power:+3V3 #PWR029
U 1 1
P 2500 5350
F 0 "#PWR029" H 2500 5200 50  0001 C CNN
F 1 "+3V3" V 2500 5600 50  0000 C CNN
F 2 "" H 2500 5350 50  0001 C CNN
F 3 "" H 2500 5350 50  0001 C CNN
	1    2500 5350
	0    1    1    0   
$EndComp
Text GLabel 2500 5250 2    50   Input ~ 0
P7
$Comp
L Connector:Conn_01x03_Male J9
U 1 1
P 2300 6000
F 0 "J9" H 2142 6365 50  0000 L CNN
F 1 "Conn_01x03_Male" H 1908 6266 50  0000 L CNN
F 2 "Connector_PinHeader_2.54mm:PinHeader_1x03_P2.54mm_Vertical_SMD_Pin1Left" H 2300 6000 50  0001 C CNN
F 3 "https://datasheet.lcsc.com/szlcsc/2009091935_XKB-Connectivity-X6511WVS-03H-C60D48-R1_C780061.pdf" H 2300 6000 50  0001 C CNN
F 4 "C780061" H 2300 6000 50  0001 C CNN "lcsc_part_number"
F 5 "https://lcsc.com/product-detail/Pin-Header-Female-Header_XKB-Connectivity-X6511WVS-03H-C60D48-R1_C780061.html" H 2300 6000 50  0001 C CNN "lcsc_url"
F 6 "5" H 2300 6000 50  0001 C CNN "lcsc_min_qty"
F 7 "X6511WVS-03H-C60D48-R1" H 2300 6000 50  0001 C CNN "mfr_part_number"
F 8 "SMD,P=2.5mm" H 2300 6000 50  0001 C CNN "package"
	1    2300 6000
	1    0    0    -1  
$EndComp
Text Notes 2050 6100 0    50   ~ 0
GND\nPulse\n3v3
$Comp
L power:GND #PWR030
U 1 1
P 2500 5900
F 0 "#PWR030" H 2500 5650 50  0001 C CNN
F 1 "GND" V 2501 5681 50  0000 C CNN
F 2 "" H 2500 5900 50  0001 C CNN
F 3 "" H 2500 5900 50  0001 C CNN
	1    2500 5900
	0    -1   -1   0   
$EndComp
$Comp
L power:+3V3 #PWR031
U 1 1
P 2500 6100
F 0 "#PWR031" H 2500 5950 50  0001 C CNN
F 1 "+3V3" V 2500 6350 50  0000 C CNN
F 2 "" H 2500 6100 50  0001 C CNN
F 3 "" H 2500 6100 50  0001 C CNN
	1    2500 6100
	0    1    1    0   
$EndComp
Text GLabel 2500 6000 2    50   Input ~ 0
P8
$Comp
L Connector:Conn_01x03_Male J6
U 1 1
P 2250 6700
F 0 "J6" H 2092 7065 50  0000 L CNN
F 1 "Conn_01x03_Male" H 1858 6966 50  0000 L CNN
F 2 "Connector_PinHeader_2.54mm:PinHeader_1x03_P2.54mm_Vertical_SMD_Pin1Left" H 2250 6700 50  0001 C CNN
F 3 "https://datasheet.lcsc.com/szlcsc/2009091935_XKB-Connectivity-X6511WVS-03H-C60D48-R1_C780061.pdf" H 2250 6700 50  0001 C CNN
F 4 "C780061" H 2250 6700 50  0001 C CNN "lcsc_part_number"
F 5 "https://lcsc.com/product-detail/Pin-Header-Female-Header_XKB-Connectivity-X6511WVS-03H-C60D48-R1_C780061.html" H 2250 6700 50  0001 C CNN "lcsc_url"
F 6 "5" H 2250 6700 50  0001 C CNN "lcsc_min_qty"
F 7 "X6511WVS-03H-C60D48-R1" H 2250 6700 50  0001 C CNN "mfr_part_number"
F 8 "SMD,P=2.5mm" H 2250 6700 50  0001 C CNN "package"
	1    2250 6700
	1    0    0    -1  
$EndComp
Text Notes 2000 6800 0    50   ~ 0
GND\nPulse\n3v3
$Comp
L power:GND #PWR023
U 1 1
P 2450 6600
F 0 "#PWR023" H 2450 6350 50  0001 C CNN
F 1 "GND" V 2451 6381 50  0000 C CNN
F 2 "" H 2450 6600 50  0001 C CNN
F 3 "" H 2450 6600 50  0001 C CNN
	1    2450 6600
	0    -1   -1   0   
$EndComp
$Comp
L power:+3V3 #PWR024
U 1 1
P 2450 6800
F 0 "#PWR024" H 2450 6650 50  0001 C CNN
F 1 "+3V3" V 2450 7050 50  0000 C CNN
F 2 "" H 2450 6800 50  0001 C CNN
F 3 "" H 2450 6800 50  0001 C CNN
	1    2450 6800
	0    1    1    0   
$EndComp
Text GLabel 2450 6700 2    50   Input ~ 0
P9
$Comp
L Connector:Conn_01x03_Male J7
U 1 1
P 2250 7450
F 0 "J7" H 2092 7815 50  0000 L CNN
F 1 "Conn_01x03_Male" H 1858 7716 50  0000 L CNN
F 2 "Connector_PinHeader_2.54mm:PinHeader_1x03_P2.54mm_Vertical_SMD_Pin1Left" H 2250 7450 50  0001 C CNN
F 3 "https://datasheet.lcsc.com/szlcsc/2009091935_XKB-Connectivity-X6511WVS-03H-C60D48-R1_C780061.pdf" H 2250 7450 50  0001 C CNN
F 4 "C780061" H 2250 7450 50  0001 C CNN "lcsc_part_number"
F 5 "https://lcsc.com/product-detail/Pin-Header-Female-Header_XKB-Connectivity-X6511WVS-03H-C60D48-R1_C780061.html" H 2250 7450 50  0001 C CNN "lcsc_url"
F 6 "5" H 2250 7450 50  0001 C CNN "lcsc_min_qty"
F 7 "X6511WVS-03H-C60D48-R1" H 2250 7450 50  0001 C CNN "mfr_part_number"
F 8 "SMD,P=2.5mm" H 2250 7450 50  0001 C CNN "package"
	1    2250 7450
	1    0    0    -1  
$EndComp
Text Notes 2000 7550 0    50   ~ 0
GND\nPulse\n3v3
$Comp
L power:GND #PWR025
U 1 1
P 2450 7350
F 0 "#PWR025" H 2450 7100 50  0001 C CNN
F 1 "GND" V 2451 7131 50  0000 C CNN
F 2 "" H 2450 7350 50  0001 C CNN
F 3 "" H 2450 7350 50  0001 C CNN
	1    2450 7350
	0    -1   -1   0   
$EndComp
$Comp
L power:+3V3 #PWR027
U 1 1
P 2450 7550
F 0 "#PWR027" H 2450 7400 50  0001 C CNN
F 1 "+3V3" V 2450 7800 50  0000 C CNN
F 2 "" H 2450 7550 50  0001 C CNN
F 3 "" H 2450 7550 50  0001 C CNN
	1    2450 7550
	0    1    1    0   
$EndComp
Text GLabel 2450 7450 2    50   Input ~ 0
P10
Text Notes 7750 2250 0    50   ~ 0
RTC_GPIO14
Text Notes 7750 3700 0    50   ~ 0
RTC_4
Text GLabel 7455 2506 2    50   Input ~ 0
P9
Text GLabel 7455 2606 2    50   Input ~ 0
P10
Text Notes 7750 3800 0    50   ~ 0
RTC_5
NoConn ~ 7455 3706
NoConn ~ 7455 3806
NoConn ~ 12160 3919
NoConn ~ 12831 2647
Text GLabel 7455 2706 2    50   Input ~ 0
SYS_OK_LED
Text Notes 1950 700  0    50   ~ 0
DC-DC Buck (40V to 3.3V 600mA)
$Comp
L Device:C_Small C3
U 1 1
P 2425 2419
F 0 "C3" H 2225 2469 50  0000 L CNN
F 1 "100n" H 2175 2319 50  0000 L CNN
F 2 "Capacitor_SMD:C_0603_1608Metric" H 2425 2419 50  0001 C CNN
F 3 "" H 2425 2419 50  0001 C CNN
F 4 "C14663" H 2425 2419 50  0001 C CNN "lcsc_part_number"
F 5 "https://lcsc.com/product-detail/Multilayer-Ceramic-Capacitors-MLCC-SMD-SMT_100nF-104-10-50V_C14663.html/?href=jlc-SMT" H 2425 2419 50  0001 C CNN "lcsc_url"
F 6 "0603" H 2425 2419 50  0001 C CNN "package"
	1    2425 2419
	1    0    0    -1  
$EndComp
$Comp
L Device:R_Small R7
U 1 1
P 2573 1358
F 0 "R7" H 2375 1295 50  0000 L CNN
F 1 "1M" H 2370 1214 50  0000 L CNN
F 2 "Resistor_SMD:R_0603_1608Metric" H 2573 1358 50  0001 C CNN
F 3 "" H 2573 1358 50  0001 C CNN
F 4 "C22935" H 2573 1358 50  0001 C CNN "lcsc_part_number"
	1    2573 1358
	0    1    1    0   
$EndComp
Wire Wire Line
	2773 908  2673 908 
Wire Wire Line
	2673 908  2673 1058
$Comp
L Diode:1N4148WS D4
U 1 1
P 2673 1208
F 0 "D4" V 2673 1258 50  0000 L CNN
F 1 "SS34" V 2823 1208 50  0000 L CNN
F 2 "Diode_SMD:D_SMA" H 2673 1033 50  0001 C CNN
F 3 "" H 2673 1208 50  0001 C CNN
F 4 "C8678" H 2673 1208 50  0001 C CNN "lcsc_part_number"
	1    2673 1208
	0    1    -1   0   
$EndComp
$Comp
L Connector:Barrel_Jack_MountingPin J12
U 1 1
P 3277 2419
F 0 "J12" H 3027 2419 50  0000 R CNN
F 1 "Barrel_Jack_MountingPin" H 3027 2319 50  0000 R CNN
F 2 "Connector_BarrelJack:BarrelJack_Wuerth_6941xx301002" H 3327 2379 50  0001 C CNN
F 3 "~" H 3327 2379 50  0001 C CNN
F 4 "C136744" H 3277 2419 50  0001 C CNN "lcsc_part_number"
	1    3277 2419
	-1   0    0    -1  
$EndComp
$Comp
L power:PWR_FLAG #FLG0101
U 1 1
P 2025 2119
F 0 "#FLG0101" H 2025 2194 50  0001 C CNN
F 1 "PWR_FLAG" H 2025 2292 50  0000 C CNN
F 2 "" H 2025 2119 50  0001 C CNN
F 3 "~" H 2025 2119 50  0001 C CNN
	1    2025 2119
	-1   0    0    1   
$EndComp
$Comp
L xl1509_sop8:XL1509_SOP8 U2
U 1 1
P 1925 1769
F 0 "U2" H 1925 1319 50  0000 C CNN
F 1 "XL1509_SOP8" H 1925 1419 50  0000 C CNN
F 2 "Package_SO:SOIC-8_3.9x4.9mm_P1.27mm" H 1925 2194 50  0001 C CIN
F 3 "" H 1925 1769 50  0001 C CNN
F 4 "C2681226" H 1925 1769 50  0001 C CNN "lcsc_part_number"
	1    1925 1769
	-1   0    0    1   
$EndComp
$Comp
L power:GND #PWR0102
U 1 1
P 1375 1869
F 0 "#PWR0102" H 1375 1619 50  0001 C CNN
F 1 "GND" H 1525 1819 50  0000 C CNN
F 2 "" H 1375 1869 50  0001 C CNN
F 3 "" H 1375 1869 50  0001 C CNN
	1    1375 1869
	1    0    0    -1  
$EndComp
Wire Wire Line
	1375 1569 1525 1569
Wire Wire Line
	1525 1869 1375 1869
Wire Wire Line
	1375 1869 1375 1769
Wire Wire Line
	1525 1769 1375 1769
Connection ~ 1375 1769
Wire Wire Line
	1375 1769 1375 1669
Wire Wire Line
	1525 1669 1375 1669
Connection ~ 1375 1669
Wire Wire Line
	1375 1669 1375 1569
$Comp
L Device:CP_Small C2
U 1 1
P 2625 2419
F 0 "C2" H 2725 2419 50  0000 L CNN
F 1 "220uF" H 2725 2319 50  0000 L CNN
F 2 "Capacitor_SMD:C_Elec_6.3x7.7" H 2625 2419 50  0001 C CNN
F 3 "~" H 2625 2419 50  0001 C CNN
F 4 "C371974" H 2625 2419 50  0001 C CNN "lcsc_part_number"
	1    2625 2419
	1    0    0    -1  
$EndComp
Connection ~ 2625 2319
$Comp
L Device:D_Small D2
U 1 1
P 2975 1869
F 0 "D2" V 3075 1669 50  0000 L CNN
F 1 "SS34" V 2925 1569 50  0000 L CNN
F 2 "Diode_SMD:D_SMA" V 2975 1869 50  0001 C CNN
F 3 "~" V 2975 1869 50  0001 C CNN
F 4 "C8678" H 2975 1869 50  0001 C CNN "lcsc_part_number"
	1    2975 1869
	0    1    1    0   
$EndComp
Connection ~ 1375 1869
$Comp
L power:GND #PWR0103
U 1 1
P 2425 2519
F 0 "#PWR0103" H 2425 2269 50  0001 C CNN
F 1 "GND" H 2425 2369 50  0000 C CNN
F 2 "" H 2425 2519 50  0001 C CNN
F 3 "" H 2425 2519 50  0001 C CNN
	1    2425 2519
	1    0    0    -1  
$EndComp
$Comp
L power:GND #PWR0104
U 1 1
P 2625 2519
F 0 "#PWR0104" H 2625 2269 50  0001 C CNN
F 1 "GND" H 2625 2369 50  0000 C CNN
F 2 "" H 2625 2519 50  0001 C CNN
F 3 "" H 2625 2519 50  0001 C CNN
	1    2625 2519
	1    0    0    -1  
$EndComp
$Comp
L power:GND #PWR0105
U 1 1
P 2975 1969
F 0 "#PWR0105" H 2975 1719 50  0001 C CNN
F 1 "GND" H 2975 1819 50  0000 C CNN
F 2 "" H 2975 1969 50  0001 C CNN
F 3 "" H 2975 1969 50  0001 C CNN
	1    2975 1969
	1    0    0    -1  
$EndComp
$Comp
L Device:L_Small L1
U 1 1
P 2575 1669
F 0 "L1" V 2775 1669 50  0000 C CNN
F 1 "47uH" V 2675 1669 50  0000 C CNN
F 2 "Inductor_SMD:L_Bourns_SRN6045TA" H 2575 1669 50  0001 C CNN
F 3 "~" H 2575 1669 50  0001 C CNN
F 4 "C36414" H 2575 1669 50  0001 C CNN "lcsc_part_number"
	1    2575 1669
	0    -1   -1   0   
$EndComp
Wire Wire Line
	2675 1669 2975 1669
Wire Wire Line
	2975 1669 2975 1769
Connection ~ 2975 1769
$Comp
L Device:CP_Small C6
U 1 1
P 3175 1869
F 0 "C6" H 3275 1869 50  0000 L CNN
F 1 "220uF" H 3275 1769 50  0000 L CNN
F 2 "Capacitor_Tantalum_SMD:CP_EIA-3528-15_AVX-H" H 3175 1869 50  0001 C CNN
F 3 "~" H 3175 1869 50  0001 C CNN
F 4 "C30242" H 3175 1869 50  0001 C CNN "lcsc_part_number"
	1    3175 1869
	1    0    0    -1  
$EndComp
$Comp
L power:GND #PWR0106
U 1 1
P 3175 1969
F 0 "#PWR0106" H 3175 1719 50  0001 C CNN
F 1 "GND" H 3175 1819 50  0000 C CNN
F 2 "" H 3175 1969 50  0001 C CNN
F 3 "" H 3175 1969 50  0001 C CNN
	1    3175 1969
	1    0    0    -1  
$EndComp
Wire Wire Line
	2975 1769 3175 1769
$Comp
L power:+3.3V #PWR0107
U 1 1
P 3175 1769
F 0 "#PWR0107" H 3175 1619 50  0001 C CNN
F 1 "+3.3V" H 3225 1969 50  0000 C CNN
F 2 "" H 3175 1769 50  0001 C CNN
F 3 "" H 3175 1769 50  0001 C CNN
	1    3175 1769
	1    0    0    -1  
$EndComp
Connection ~ 3175 1769
Wire Wire Line
	2325 1769 2975 1769
Wire Wire Line
	2475 1669 2325 1669
Wire Wire Line
	2325 1569 2402 1569
Wire Wire Line
	2402 1569 2402 1358
Wire Wire Line
	2402 1358 2473 1358
Text GLabel 2730 1358 2    50   Input ~ 0
VIN
Wire Wire Line
	2730 1358 2673 1358
Connection ~ 2673 1358
Text GLabel 2625 2223 2    50   Input ~ 0
VIN
Wire Wire Line
	2025 2078 2025 2119
NoConn ~ 3277 2719
Wire Wire Line
	2625 2319 2977 2319
$Comp
L power:GND #PWR0108
U 1 1
P 2977 2519
F 0 "#PWR0108" H 2977 2269 50  0001 C CNN
F 1 "GND" H 2977 2369 50  0000 C CNN
F 2 "" H 2977 2519 50  0001 C CNN
F 3 "" H 2977 2519 50  0001 C CNN
	1    2977 2519
	1    0    0    -1  
$EndComp
Wire Wire Line
	2025 2078 2325 2078
Wire Wire Line
	2326 2079 2326 2078
Wire Wire Line
	2325 2319 2425 2319
Connection ~ 2425 2319
Wire Wire Line
	2425 2319 2625 2319
Wire Wire Line
	2325 1869 2325 2078
Connection ~ 2325 2078
Wire Wire Line
	2325 2078 2325 2319
Wire Wire Line
	2625 2223 2625 2319
Text GLabel 10438 1680 2    50   Input ~ 0
RST
$EndSCHEMATC
